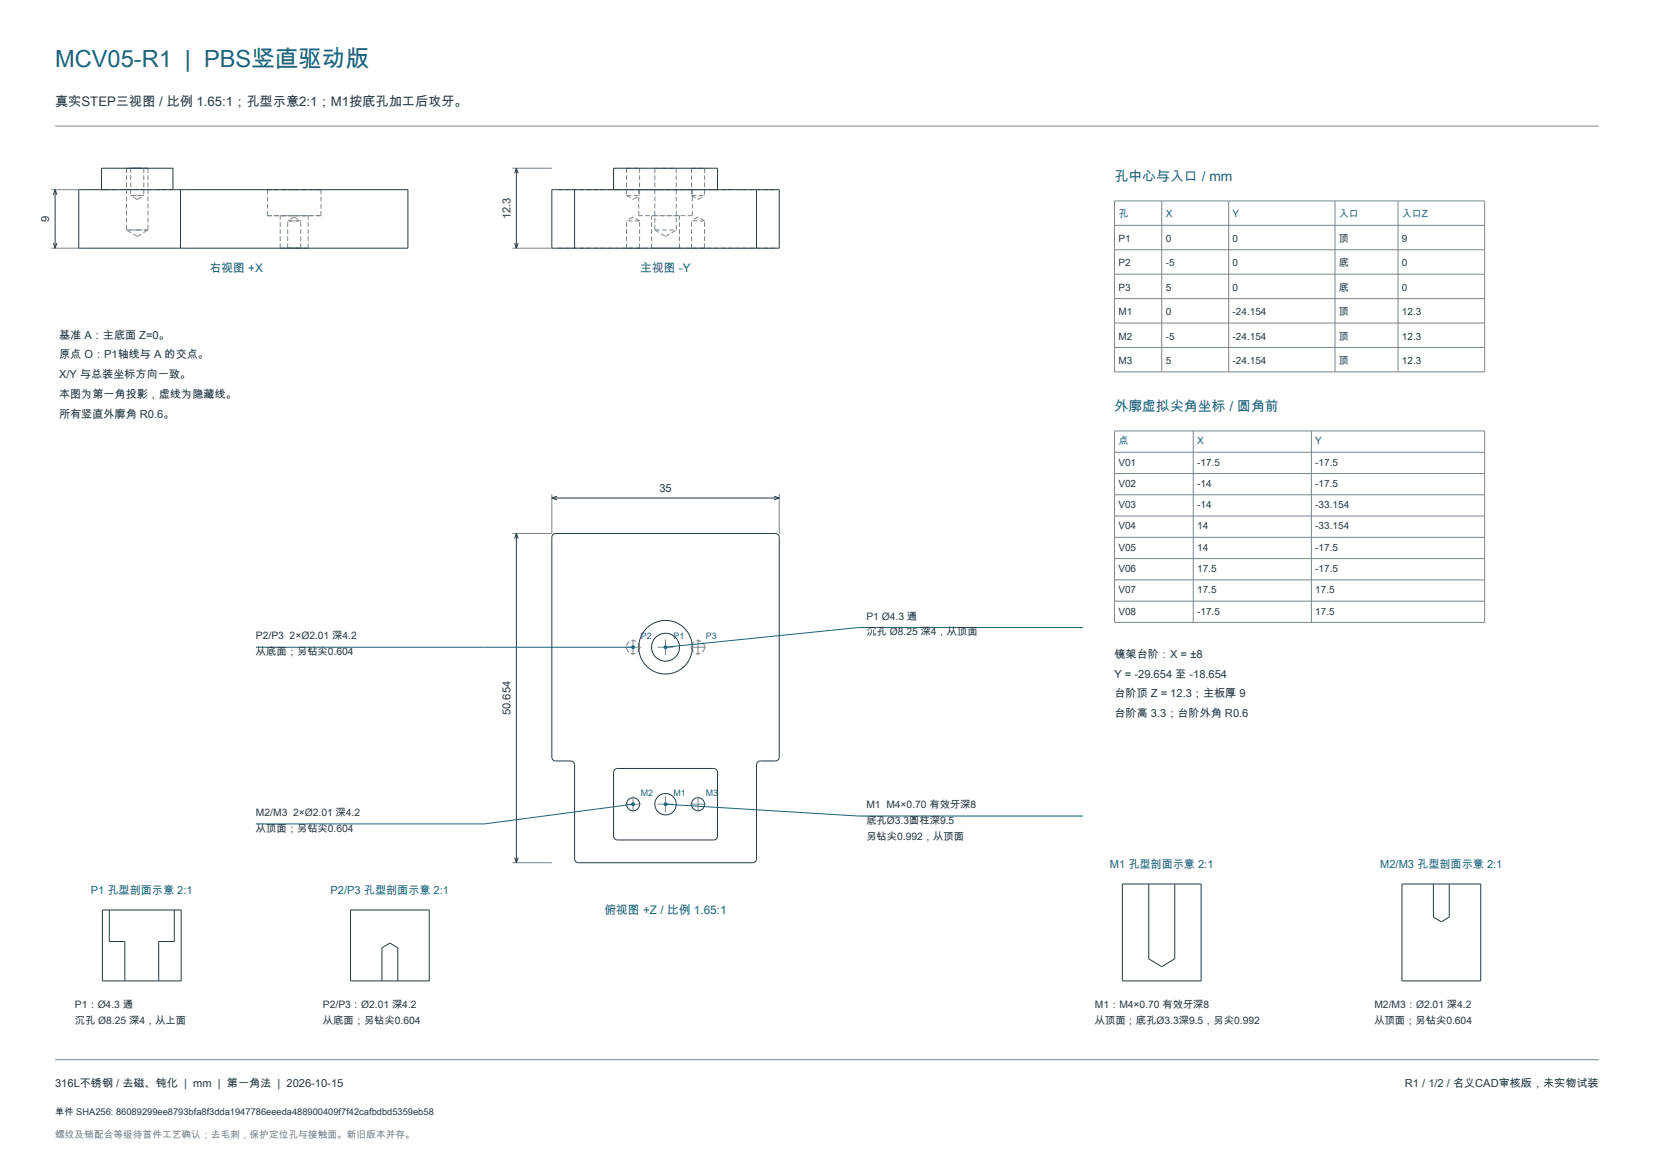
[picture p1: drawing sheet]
<svg xmlns="http://www.w3.org/2000/svg" width="420mm" height="297mm" viewBox="0 0 420 297" stroke-linecap="round" stroke-linejoin="round" font-family="sans-serif">
<g fill="none" stroke="#7a858d" stroke-width=".25">
<path d="M14 32h392M13 48.1h7M130.1 42.7h10M13 63h7M130.1 63h10M140.1 125.4v10h-10M197.9 125.4v10M158.7 164.3h4.1M160.8 162.3v4M167 164.3h4M169 162.3v4M175.3 164.3h3.9"/>
<path d="M177.2 162.3v4M130.1 219h10M158.7 204.1h4.1M160.8 202.2v3.9M167 204.1h4M169 202.2v3.9M175.3 204.1h3.9M177.2 202.2v3.9M14 269h392"/>
</g>
<g fill="none" stroke="#7a858d" stroke-width=".25" stroke-dasharray="1.2 .6" stroke-linecap="butt">
<path d="M26.8 48.1h-1M26.8 48.1h16.1M32.1 42.7h2.7M32.1 58.4h2.7M32.1 42.7v15.7M33.2 42.7h1.6M33.2 49.6h1.6M33.2 42.7v6.9M34.8 42.7h1.7M34.8 42.7h2.8M34.8 49.6h1.7M34.8 58.4h2.8"/>
<path d="M34.8 50.6l1.7-1M34.8 50.6l-1.6-1M36.5 42.7h-3.3M36.5 49.6h-3.3M36.5 42.7v6.9M37.6 42.7h-5.5M37.6 58.4h-5.5M37.6 42.7v15.7M43.9 48.1h-1M67.9 48.1h6.8M67.9 54.8h6.8M67.9 54.8v-6.7"/>
<path d="M71.2 54.8h3.5M73 56.1h1.7M74.7 48.1h6.8M74.7 56.1h1.7M74.7 54.8h3.6M74.7 54.8h6.8M74.7 55.1l-1.7 1M74.7 55.1l1.7 1M76.4 56.1h-3.4M78.3 54.8h-7.1M81.5 48.1h-13.6M81.5 54.8h-13.6"/>
<path d="M81.5 54.8v-6.7M155.8 48.1h1M159.1 42.7h3.3M159.1 49.6h3.3M159.1 42.7v6.9M159.1 49.6l1.7 1M160.8 55.1l-1.7 1M160.8 50.6l1.6-1M162.2 54.8v-6.7M162.4 56.1h-3.3M162.4 56.1l-1.6-1M162.4 42.7v6.9"/>
<path d="M166.3 42.7h5.4M166.3 58.4h5.4M166.3 42.7v15.7M166.3 58.4l2.7 1.6M171.7 42.7v15.7M172.5 54.8h-7M175.6 42.7h3.3M175.6 49.6h3.3M175.6 42.7v6.9M175.6 49.6l1.6 1M175.8 48.1h-13.6M175.8 54.8v-6.7"/>
<path d="M175.8 54.8h-13.6M177.2 55.1l-1.6 1M177.2 50.6l1.7-1M178.9 56.1h-3.3M178.9 56.1l-1.7-1M178.9 42.7v6.9M181.2 48.1h-24.4M182.2 48.1h-1M196.9 48.1h-55.8M34.8 60l2.8-1.6M34.8 60l-2.7-1.6M71.2 63h3.5"/>
<path d="M71.2 63v-8.2M73 63h1.7M73 63v-6.9M74.7 63h1.7M74.7 63h3.6M76.4 63h-3.4M76.4 63v-6.9M78.3 63h-7.1M78.3 63v-8.2M159.1 63v-6.9M162.4 63h-3.3M162.4 63v-6.9"/>
<path d="M165.5 63v-8.2M169 60l2.7-1.6M172.5 63h-7M172.5 63v-8.2M175.6 63v-6.9M178.9 63h-3.3M178.9 63v-6.9M196.9 63h-55.8M162.4 164.3a1.66 1.66 0 0 0-2.4-1.5 1.66 1.66 0 0 0-.3 2.8 1.66 1.66 0 0 0 2.7-1v-.3M178.9 164.3a1.66 1.66 0 0 0-2.4-1.5 1.66 1.66 0 0 0-.3 2.8 1.66 1.66 0 0 0 2.7-1v-.3"/>
</g>
<g fill="none" stroke="#253943" stroke-width=".25">
<path d="M14 48.1v14.9M14 48.1l.4 1.4M14 48.1l-.4 1.4M25.8 48.1v-5.4h18.1v5.4M45.8 48.1h-25.8v14.9h25.8M45.8 48.1h57.8v14.9h-57.8M45.8 48.1v14.9M131.1 42.7v20.3M131.1 42.7l.5 1.3M131.1 42.7l-.4 1.3M145.9 48.1h-5.8v14.9h5.8M145.9 48.1h46.2"/>
<path d="M145.9 48.1v14.9M155.8 48.1v-5.4h26.4v5.4M192.1 48.1h5.8v14.9h-5.8M192.1 48.1v14.9M13.6 61.7l.4 1.3M14.4 61.7l-.4 1.3M130.7 61.7l.4 1.3M131.6 61.7l-.5 1.3M145.9 63h46.2M131.1 135.4v83.6M131.1 135.4l.5 1.3M131.1 135.4l-.4 1.3"/>
<path d="M140.1 126.4h57.8M140.1 126.4l1.3 .5M140.5 135.6l.6-.2h55.8l.6 .2 .3 .4 .1 56.2-.2 .6-.6 .3-4.2 .1-.4 .2-.4 .5v24.1l-.2 .6-.4 .3-44.6 .1-.6-.2-.3-.4-.1-24.5-.2-.4-.6-.3-4.2-.1-.6-.3-.2-.6v-55.8zM141.4 126l-1.3 .4M196.6 126l1.3 .4M197.9 126.4l-1.3 .5M156 195.4l.8-.3h24.4l.6 .2 .4 .8v16.1l-.2 .7-.8 .3h-24.4l-.6-.2-.4-.8v-16.1zM130.7 217.7l.4 1.3M131.6 217.7l-.5 1.3"/>
<circle cx="169" cy="164.3" r="6.8"/>
<circle cx="169" cy="164.3" r="3.5"/>
<circle cx="160.7" cy="204.1" r="1.66"/>
<circle cx="169" cy="204.2" r="2.72"/>
<circle cx="177.2" cy="204.1" r="1.66"/>
</g>
<path d="M275 159.3h-57l-49 5" fill="none" stroke="#19637c" stroke-width=".25"/>
<circle cx="169" cy="164.3" r=".5" fill="#19637c"/>
<path d="M65 164.3h95.8" fill="none" stroke="#19637c" stroke-width=".25"/>
<circle cx="160.7" cy="164.3" r=".5" fill="#19637c"/>
<path d="M169 204.1l49 3.1h57" fill="none" stroke="#19637c" stroke-width=".25"/>
<circle cx="169" cy="204.2" r=".5" fill="#19637c"/>
<path d="M160.8 204.1l-37.8 5.1h-58" fill="none" stroke="#19637c" stroke-width=".25"/>
<circle cx="160.7" cy="204.2" r=".5" fill="#19637c"/>
<g fill="none" stroke="#7a858d" stroke-width=".25">
<path d="M283 51h94v43.4h-94zM283 57.2h94M295 51v43.4M312 51v43.4M339 51v43.4M355 51v43.4M283 63.4h94M283 69.6h94M283 75.8h94M283 82h94M283 88.2h94M283 109.4h94v48.6h-94z"/>
<path d="M283 114.8h94M303 109.4v48.6M333 109.4v48.6M283 120.2h94M283 125.6h94M283 131h94M283 136.4h94M283 141.8h94M283 147.2h94M283 152.6h94"/>
</g>
<path d="M26 231h20v18h-20zM27.8 231v8h3.9v10M44.3 231v8h-4v10M89 231h20v18h-20zM285 224.4h20v24.6h-20zM291.7 224.4v19l3.3 2 3.3-2v-19M356 224.4h20v24.6h-20zM364 224.4v8.4l2 1.2 2-1.2v-8.4M97 249v-8.4l2-1.2 2 1.2v8.4" fill="none" stroke="#253943" stroke-width=".25"/>
<text font-size="6" fill="#19637c" x="14" y="17">MCV05-R1 | PBS竖直驱动版</text>
<g font-size="3.5" fill="#19637c">
<text x="283" y="46">孔中心与入口 / mm</text>
<text x="283" y="104.4">外廓虚拟尖角坐标 / 圆角前</text>
</g>
<text font-size="3.4" fill="#253943" x="14" y="27">真实STEP三视图 / 比例 1.65:1；孔型示意2:1；M1按底孔加工后攻牙。</text>
<g font-size="3" fill="#19637c">
<text x="53.2" y="69">右视图 +X</text>
<text x="162.6" y="69">主视图 -Y</text>
<text x="153.5" y="232">俯视图 +Z / 比例 1.65:1</text>
</g>
<g font-size="2.8" fill="#253943">
<text x="12.5" y="56.4" transform="rotate(-90 12.5 56.4)">9</text>
<text x="129.6" y="55.6" transform="rotate(-90 129.6 55.6)">12.3</text>
<text x="15" y="86">基准 A：主底面 Z=0。</text>
<text x="15" y="91">原点 O：P1轴线与 A 的交点。</text>
<text x="15" y="96">X/Y 与总装坐标方向一致。</text>
<text x="15" y="101">本图为第一角投影，虚线为隐藏线。</text>
<text x="15" y="106">所有竖直外廓角 R0.6。</text>
<text x="167.4" y="124.9">35</text>
<text x="283" y="167">镜架台阶：X = ±8</text>
<text x="283" y="172">Y = -29.654 至 -18.654</text>
<text x="283" y="177">台阶顶 Z = 12.3；主板厚 9</text>
<text x="129.6" y="181.5" transform="rotate(-90 129.6 181.5)">50.654</text>
<text x="283" y="182">台阶高 3.3；台阶外角 R0.6</text>
<text x="14" y="276">316L不锈钢 / 去磁、钝化 | mm | 第一角法 | 2026-10-15</text>
<text x="356.8" y="276">R1 / 1/2 / 名义CAD审核版，未实物试装</text>
</g>
<g font-size="2.8" fill="#19637c">
<text x="281.8" y="220.4">M1 孔型剖面示意 2:1</text>
<text x="350.5" y="220.4">M2/M3 孔型剖面示意 2:1</text>
<text x="23.1" y="227">P1 孔型剖面示意 2:1</text>
<text x="83.9" y="227">P2/P3 孔型剖面示意 2:1</text>
</g>
<g font-size="2.6" fill="#253943">
<text x="220" y="157.3">P1 Ø4.3 通</text>
<text x="220" y="161.3">沉孔 Ø8.25 深4，从顶面</text>
<text x="65" y="162.3">P2/P3 2×Ø2.01 深4.2</text>
<text x="65" y="166.3">从底面；另钻尖0.604</text>
<text x="65" y="207.2">M2/M3 2×Ø2.01 深4.2</text>
<text x="220" y="205.1">M1 M4×0.70 有效牙深8</text>
<text x="220" y="209.2">底孔Ø3.3圆柱深9.5</text>
<text x="65" y="211.2">从顶面；另钻尖0.604</text>
<text x="220" y="213.2">另钻尖0.992，从顶面</text>
<text x="19" y="256">P1：Ø4.3 通</text>
<text x="82" y="256">P2/P3：Ø2.01 深4.2</text>
<text x="278" y="256">M1：M4×0.70 有效牙深8</text>
<text x="349" y="256">M2/M3：Ø2.01 深4.2</text>
<text x="19" y="260">沉孔 Ø8.25 深4，从上面</text>
<text x="82" y="260">从底面；另钻尖0.604</text>
<text x="278" y="260">从顶面；底孔Ø3.3深9.5，另尖0.992</text>
<text x="349" y="260">从顶面；另钻尖0.604</text>
</g>
<g font-size="2.5" fill="#19637c">
<text x="284" y="55.2">孔</text>
<text x="296" y="55.2">X</text>
<text x="313" y="55.2">Y</text>
<text x="340" y="55.2">入口</text>
<text x="356" y="55.2">入口Z</text>
<text x="284" y="112.8">点</text>
<text x="304" y="112.8">X</text>
<text x="334" y="112.8">Y</text>
</g>
<g font-size="2.5" fill="#253943">
<text x="284" y="61.4">P1</text>
<text x="296" y="61.4">0</text>
<text x="313" y="61.4">0</text>
<text x="340" y="61.4">顶</text>
<text x="356" y="61.4">9</text>
<text x="284" y="67.6">P2</text>
<text x="296" y="67.6">-5</text>
<text x="313" y="67.6">0</text>
<text x="340" y="67.6">底</text>
<text x="356" y="67.6">0</text>
<text x="284" y="73.8">P3</text>
<text x="296" y="73.8">5</text>
<text x="313" y="73.8">0</text>
<text x="340" y="73.8">底</text>
<text x="356" y="73.8">0</text>
<text x="284" y="80">M1</text>
<text x="296" y="80">0</text>
<text x="313" y="80">-24.154</text>
<text x="340" y="80">顶</text>
<text x="356" y="80">12.3</text>
<text x="284" y="86.2">M2</text>
<text x="296" y="86.2">-5</text>
<text x="313" y="86.2">-24.154</text>
<text x="340" y="86.2">顶</text>
<text x="356" y="86.2">12.3</text>
<text x="284" y="92.4">M3</text>
<text x="296" y="92.4">5</text>
<text x="313" y="92.4">-24.154</text>
<text x="340" y="92.4">顶</text>
<text x="356" y="92.4">12.3</text>
<text x="284" y="118.2">V01</text>
<text x="304" y="118.2">-17.5</text>
<text x="334" y="118.2">-17.5</text>
<text x="284" y="123.6">V02</text>
<text x="304" y="123.6">-14</text>
<text x="334" y="123.6">-17.5</text>
<text x="284" y="129">V03</text>
<text x="304" y="129">-14</text>
<text x="334" y="129">-33.154</text>
<text x="284" y="134.4">V04</text>
<text x="304" y="134.4">14</text>
<text x="334" y="134.4">-33.154</text>
<text x="284" y="139.8">V05</text>
<text x="304" y="139.8">14</text>
<text x="334" y="139.8">-17.5</text>
<text x="284" y="145.2">V06</text>
<text x="304" y="145.2">17.5</text>
<text x="334" y="145.2">-17.5</text>
<text x="284" y="150.6">V07</text>
<text x="304" y="150.6">17.5</text>
<text x="334" y="150.6">17.5</text>
<text x="284" y="156">V08</text>
<text x="304" y="156">-17.5</text>
<text x="334" y="156">17.5</text>
</g>
<text font-size="2.5" fill="#7a858d" x="14" y="289">螺纹及销配合等级待首件工艺确认；去毛刺，保护定位孔与接触面。新旧版本并存。</text>
<text font-size="2.4" fill="#253943" x="14" y="283">单件 SHA256: 86089299ee8793bfa8f3dda1947786eeeda488900409f7f42cafbdbd5359eb58</text>
<g font-size="2.3" fill="#19637c">
<text x="162.8" y="162.3">P2</text>
<text x="171" y="162.3">P1</text>
<text x="179.2" y="162.3">P3</text>
<text x="162.8" y="202.2">M2</text>
<text x="171" y="202.2">M1</text>
<text x="179.2" y="202.2">M3</text>
</g>
</svg>
